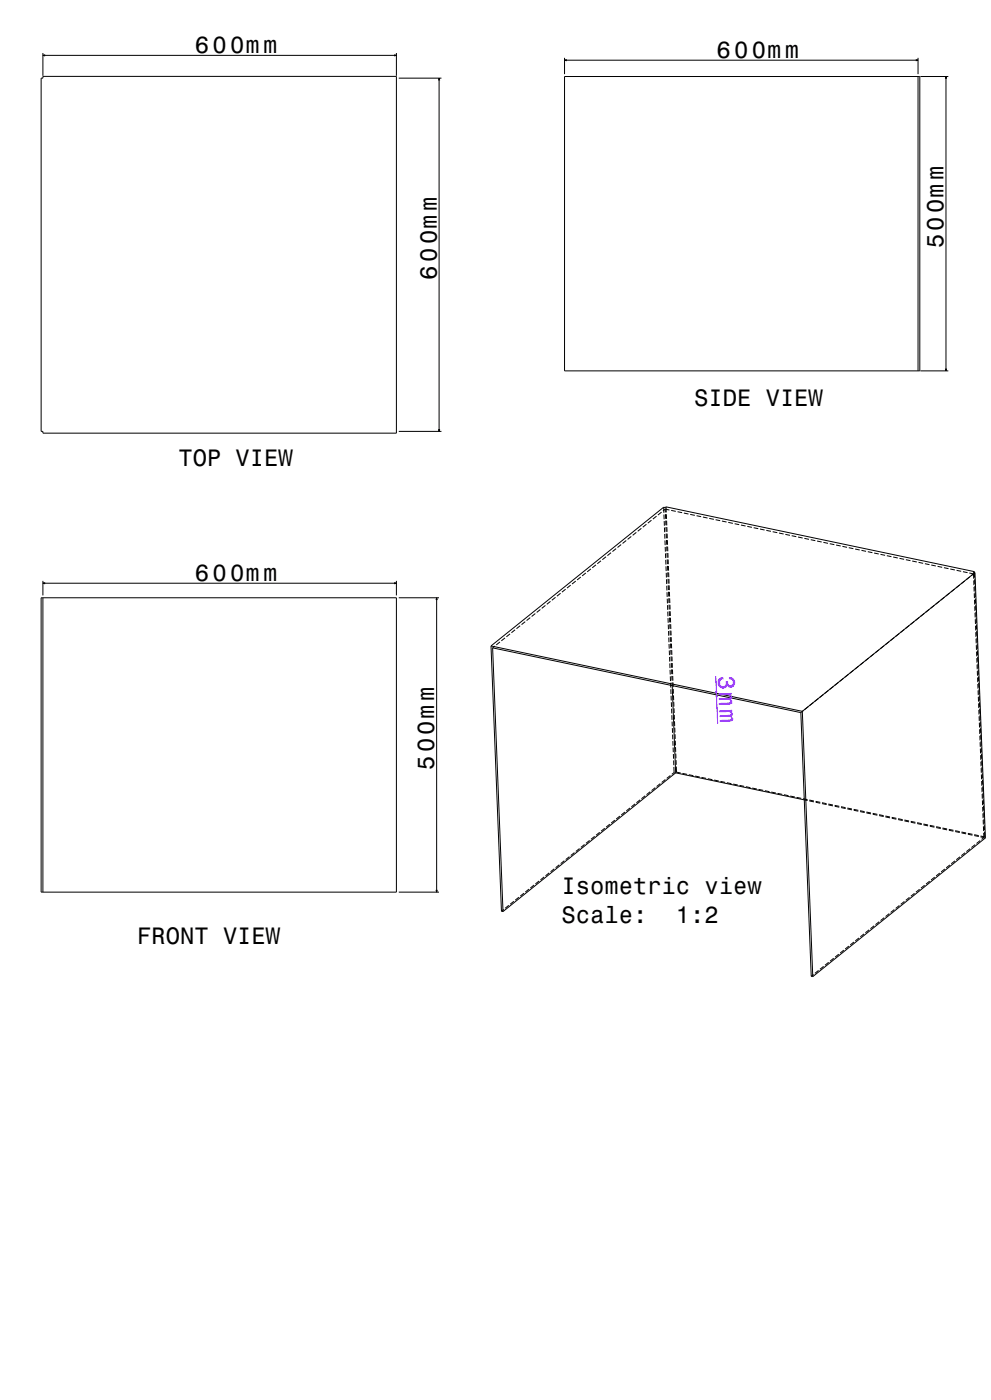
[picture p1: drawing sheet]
<svg xmlns="http://www.w3.org/2000/svg" width="841mm" height="1189mm" viewBox="0 0 841 1189" stroke-linecap="round" stroke-linejoin="round" font-family="sans-serif">
<g fill="none" stroke="#000" stroke-width=".85">
<path d="M36 45v19M36 47h300M38 47h-2l2 1M334 47h2l-2 1M336 45v19M479 49v14M479 51h300M481 51h-2l2 1M777 51h2l-2 1M779 49v14M36 65h300v303h-300v-2h-1v-300h1zM338 66h37"/>
<path d="M372 68l1-2v2M373 66v300M479 65h302v250h-302zM779 65v250M781 65h24M802 67l1-2v2M803 65v250M781 315h24M802 313l1 2v-2M338 366h37M372 364l1 2v-2M557 438l-3 3"/>
<path d="M561 435l-3 2M563 431l-146 118M563 431v5M563 431h2M563 437l1 4M565 431v1M565 432v3M565 437v4M565 430l262 55M565 430v5M565 430v1M565 437l1 4"/>
<path d="M568 433l-3-1-2 2M570 433l4 1M575 435h4M580 436l4 1M586 437l4 1M591 438l4 1M597 439l3 1M531 459l-3 3M536 456l-3 2M540 452l-3 3M544 449l-3 2M549 445l-4 3"/>
<path d="M553 442l-3 2M564 443v4M564 448v4M564 454v3M564 459v4M565 442v4M565 448v4M565 453l1 4M566 459v4M566 442v4M566 448v4M566 453v4"/>
<path d="M566 459l1 4M602 440l4 1M607 441l4 1M613 443h4M618 444h4M623 445l4 1M629 446l4 1M634 447l4 1M640 448l3 1M645 449l4 1M650 450l4 1M656 452h4"/>
<path d="M661 453l4 1M666 454l4 1M672 455l4 1M677 456l4 1M683 457l4 1M688 458l4 1M693 459l4 1M506 480l-3 2M510 476l-3 3M514 473l-3 2M519 469l-4 3M523 466l-3 2"/>
<path d="M527 462l-3 3M565 464v4M565 470v4M565 475v4M566 464v4M566 470v4M566 475v4M567 464v4M567 470v4M567 475v4M699 461h4M704 462l4 1"/>
<path d="M710 463l3 1M715 464l4 1M720 465l4 1M726 466l4 1M731 467l4 1M736 469h4M742 470h4M747 471l4 1M753 472l4 1M758 473l4 1M763 474l4 1M769 475l4 1"/>
<path d="M774 476l4 1M780 478h3M785 479l4 1M790 480l4 1M36 493v13M36 495h300M38 495h-2l2 1M334 495h2l-2 1M336 493v13M484 497l-3 2M489 494l-4 2M493 490l-3 3"/>
<path d="M497 487l-3 2M501 483l-3 3M565 481v4M565 486l1 4M566 492v4M566 497v4M566 481l1 4M567 486v4M567 492v4M567 497v4M567 481v4M567 486l1 4"/>
<path d="M568 492v4M568 497v4M796 481l4 1M801 482l4 1M806 483l4 1M812 484l4 1M817 486h4M823 487h3M826 486v1M826 486h1M826 487v4M826 493l1 4"/>
<path d="M827 498v4M827 485v6M827 485l-1 1M827 492v4M827 486l-147 119M827 486l9 226M35 508h301v250h-301zM36 508v250M338 508h35M370 510l1-2v2M371 508v250M459 518l-4 2"/>
<path d="M463 514l-3 3M467 511l-3 2M471 507l-3 3M476 504l-3 2M480 500l-3 3M566 503v4M566 508v4M566 514l1 4M567 519v4M567 503v4M568 508v4M568 514v4"/>
<path d="M568 519v4M568 503v4M569 514v4M569 519v4M827 504v4M827 509v4M827 515v4M828 503v4M828 509v4M828 514v4M828 520v4M433 538l-3 3"/>
<path d="M437 535l-3 2M441 531l-3 3M446 528l-3 2M450 525l-3 2M454 521l-3 3M567 525v4M567 530v4M567 536v4M568 525v4M568 530l1 4M569 536v4M569 525v4"/>
<path d="M569 530v4M569 536l1 4M827 520l1 4M828 526v4M828 531v4M828 537v4M828 525l1 4M829 531v4M829 536v4M417 549l9 225M417 549l264 55 9 225M418 550l9 224"/>
<path d="M418 550l262 55M420 549l-2 1M424 545l-3 3M429 542l-4 2M568 541v4M568 547v4M568 552v4M568 558v4M569 541v4M569 547v4M569 552v4M569 558l1 4"/>
<path d="M570 541v4M570 547v4M570 552v4M570 558v4M828 542v4M829 548v4M829 553v4M829 559v4M829 542v4M829 547v4M829 553l1 4M830 558v4"/>
<path d="M568 563l1 4M569 569v4M569 574v4M569 580v4M570 563v4M570 569v4M570 574v4M570 580l3 76M570 563l1 4M571 569v4M571 574v4M571 580v4"/>
<path d="M829 564v4M829 570l1 4M830 575v4M830 564v4M830 569v4M569 585v4M570 591v4M570 596v4M571 585v4M572 591v4M572 596v4M830 581v4"/>
<path d="M830 586v4M830 592v4M830 597l1 4M831 580v4M831 585v4M831 591v4M831 596v4M570 602v4M570 607v4M570 613l1 4M571 618v4M572 602v4"/>
<path d="M572 607v4M572 613l1 4M573 618v4M680 605l8 224M831 603v4M831 608v4M831 614v4M831 619v4M831 602l1 4M832 607v4M832 613v4M832 618v4"/>
<path d="M571 624v4M571 629v4M571 635v4M573 624v4M573 629v4M573 635v4M832 625v4M832 630v4M832 636v4M832 624v4M832 629l1 4M833 635v4"/>
<path d="M569 659l-3 2M571 640l1 4M572 646v4M572 651v5M572 656h1M572 656l-2 2M573 656l112 24M573 656l-146 118M573 640l1 4M574 656h-1M574 646v4M574 651v5"/>
<path d="M574 656l4 1M574 656h.1M579 657l4 1M585 658l3 1M590 659l4 1M832 641v4M832 647l1 4M833 652v4M833 658v4M833 640v4M833 646v4M833 651l1 4"/>
<path d="M834 657v4M543 679l-3 3M548 676l-4 2M552 672l-3 3M556 669l-3 2M560 665l-3 3M565 662l-3 3M595 660l4 1M601 661l4 1M606 662l4 1M611 664h4M617 665l4 1"/>
<path d="M622 666l4 1M628 667l4 1M633 668l4 1M638 669l4 1M644 670l4 1M649 672h4M654 673h4M660 674l4 1M665 675l4 1M671 676l4 1M676 677l4 1M681 678l4 1"/>
<path d="M687 679l4 1M833 663v4M833 669v4M833 674l1 4M834 680v4M834 662v4M834 668v4M834 673v4M834 679l1 4M518 700l-4 2M522 697l-3 2M526 693l-3 3"/>
<path d="M530 690l-3 2M535 686l-3 3M539 683l-3 2M687 680l4 1M692 681h4M692 681l4 1M698 682l3 1M703 683l4 1M703 684h4M708 684l4 1M708 685l4 1M714 685l4 1"/>
<path d="M714 686l4 1M719 686l4 1M719 687l4 1M724 687l4 1M724 688l4 1M730 689h4M730 689l4 1M735 690h4M735 690l4 1M741 691l4 1M741 692h4M746 692l4 1"/>
<path d="M746 693h4M751 693l4 1M751 694l4 1M757 694l4 1M757 695l4 1M762 695l4 1M762 696l4 1M768 696l3 1M768 697l3 1M773 698h4M773 698l4 1M778 699l4 1"/>
<path d="M784 700l4 1M834 685v4M834 691v4M834 696l1 4M835 684v4M835 690v4M835 695v4M496 717l-3 3M500 714l-3 2M505 710l-3 3M509 707l-3 2M513 703l-3 3"/>
<path d="M784 701h4M789 701l4 1M789 702l4 1M794 702l4 1M794 703l4 1M800 703l4 1M800 704l4 1M805 704l4 1M805 705l4 1M811 705l4 1M811 706l4 1M816 707h4"/>
<path d="M816 707l4 1M821 708l4 1M827 709l4 1M827 710h4M828 717l-4 3M832 714l-3 2M832 710l4 1M832 711h3M835 702v4M835 707v4M835 711l-2 2M835 711h.1"/>
<path d="M835 701v4M836 706v5M836 711h-1M836 712h.1M836 712l-146 117M470 738l-3 2M475 734l-3 3M479 731l-3 2M483 728l-3 2M488 724l-4 3M492 721l-3 2M802 738l-3 2"/>
<path d="M806 735l-3 2M810 731l-3 3M815 728l-3 2M819 724l-3 3M823 721l-3 2M338 758h35M370 756l1 2v-2M445 759l-3 2M449 755l-3 3M453 752l-3 2M458 748l-4 3M462 745l-3 2"/>
<path d="M466 741l-3 3M776 759l-3 2M780 755l-3 3M785 752l-3 2M789 748l-3 3M793 745l-3 2M798 741l-4 3M426 774h1M428 772l-2 2M432 769l-3 2M436 765l-3 3M440 762l-3 2"/>
<path d="M750 779l-3 3M755 776l-3 2M759 772l-3 3M763 769l-3 3M768 766l-4 2M772 762l-3 3M729 797l-3 2M733 793l-3 3M738 790l-4 2M742 786l-3 3M746 783l-3 2M703 817l-3 3"/>
<path d="M708 814l-4 2M712 810l-3 3M716 807l-3 2M720 803l-3 3M725 800l-3 3M688 829h2M690 828l-2 1M695 824l-3 3M699 821l-3 2"/>
</g>
<path d="M607 574l2 41M608 587v2l-1-2M609 592l-1-2v2" fill="none" stroke="#8000ff" stroke-width=".85"/>
<g font-size="20.2">
<text x="165" y="45">600mm</text>
<text x="608" y="49">600mm</text>
<text x="801" y="211" transform="rotate(-90 801 211)">500mm</text>
<text x="371" y="237" transform="rotate(-90 371 237)">600mm</text>
<text x="589" y="344">SIDE VIEW</text>
<text x="151" y="396">TOP VIEW</text>
<text x="165" y="493">600mm</text>
<text x="369" y="654" transform="rotate(-90 369 654)">500mm</text>
<text x="476" y="760">Isometric view</text>
<text x="476" y="784">Scale:</text>
<text x="574" y="784">1:2</text>
<text x="116" y="802">FRONT VIEW</text>
</g>
<text font-size="20.2" fill="#8000ff" x="609" y="574" transform="rotate(88 609 574)">3mm</text>
</svg>
